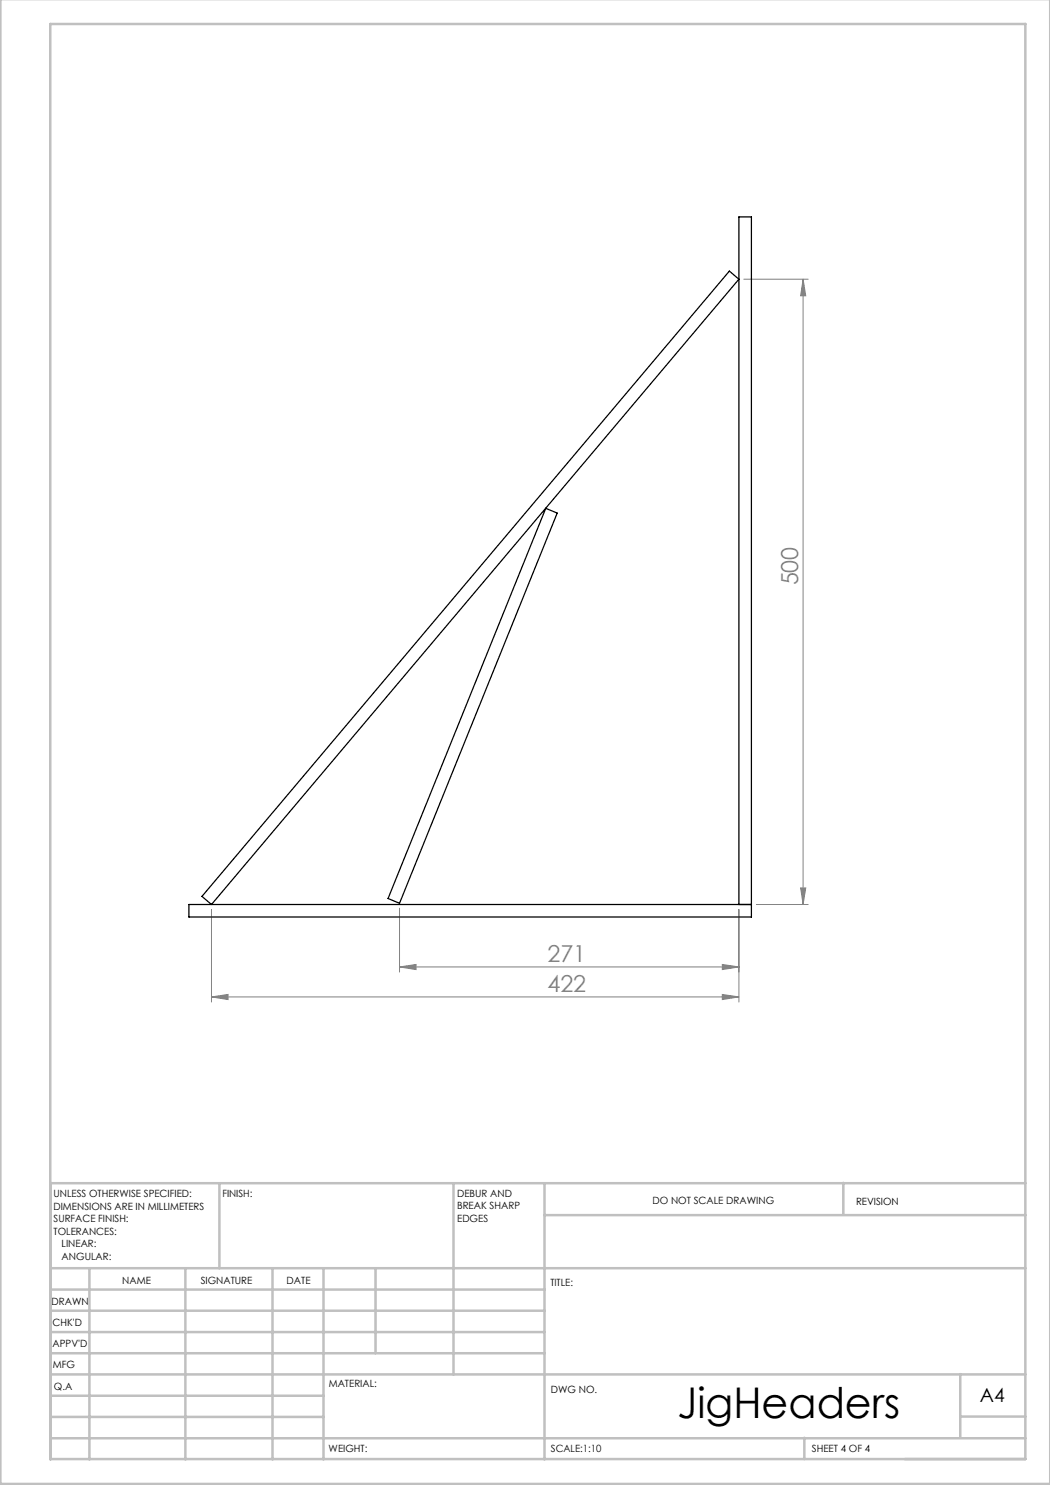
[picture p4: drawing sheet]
<svg xmlns="http://www.w3.org/2000/svg" width="210mm" height="297mm" viewBox="0 0 210 297" stroke-linecap="round" stroke-linejoin="round" font-family="sans-serif">
<g fill="none" stroke="#808080" stroke-width=".2">
<path d="M148.8 55.8h12.8M160.6 55.8l.5 3.4h-1zM160.6 55.8v125.1M160.1 177.6h1l-.5 3.3zM42.3 199.4l3.3-.5v1zM42.3 181.9v18.5M42.3 199.4h105.5M79.9 193.4l3.3-.5v1zM79.9 181.6v12.8M79.9 193.4h67.9M144.5 192.9l3.3 .5-3.3 .5zM144.5 198.9l3.3 .5-3.3 .5z"/>
<path d="M147.8 181.9v18.5M151.3 180.9h10.3"/>
</g>
<g fill="none" stroke="#c0c0c0" stroke-width=".5">
<path d="M.1 -.1v296.9h209.9v-296.9M10.1 4.8h195v287h-195zM43.9 236.6v17M90.7 236.6v38.3M108.9 236.6v55.3M168.7 236.6v6.3M205.1 236.6h-195v55.3M10.1 253.6h195M10.1 257.9h98.8M17.9 253.6v38.3M37.1 253.6v38.3M54.5 253.6v38.3"/>
<path d="M64.7 253.6v38.3M75.1 253.6v17M108.9 243h96.2M10.1 270.6h98.8M10.1 266.4h98.8M10.1 262.1h98.8M10.1 279.1h54.6M10.1 274.9h195M192.1 274.8v12.7M10.1 287.7h195M10.1 283.4h54.6M160.9 287.5v4.3"/>
<path d="M192.1 283.3h13"/>
</g>
<g fill="#808080">
<path d="M144.5 192.9l3.3 .5-3.3 .5zM79.9 193.4l3.3-.5v1zM144.5 198.9l3.3 .5-3.3 .5zM42.3 199.4l3.3-.5v1z"/>
<path d="M160.6 55.8l.5 3.4h-1zM160.1 177.6h1l-.5 3.3z"/>
</g>
<path d="M145.9 54.2l1.9 1.6-105.5 125.1-1.9-1.6zM109.1 101.7l2.3 .9-31.5 78.1-2.3-1zM147.8 180.9v-137.5h2.5v140h-112.5v-2.5h112.5" fill="none" stroke="#000" stroke-width=".25"/>
<text font-size="8.5" x="135.5" y="283.5">JigHeaders</text>
<g font-size="4.7" fill="#808080">
<text x="159.6" y="117.1" transform="rotate(-90 159.6 117.1)">500</text>
<text x="109.5" y="192.4">271</text>
<text x="109.5" y="198.4">422</text>
</g>
<text font-size="3.9" x="196" y="280.4">A4</text>
<g font-size="2">
<text x="10.7" y="239.5">UNLESS OTHERWISE SPECIFIED:</text>
<text x="44.5" y="239.5">FINISH:</text>
<text x="91.4" y="239.4">DEBUR AND</text>
<text x="10.7" y="242">DIMENSIONS ARE IN MILLIMETERS</text>
<text x="10.7" y="244.5">SURFACE FINISH:</text>
<text x="91.4" y="241.9">BREAK SHARP</text>
<text x="91.4" y="244.4">EDGES</text>
<text x="130.5" y="240.8">DO NOT SCALE DRAWING</text>
<text x="171.2" y="241">REVISION</text>
<text x="10.7" y="247">TOLERANCES:</text>
<text x="12.3" y="249.5">LINEAR:</text>
<text x="12.3" y="252">ANGULAR:</text>
<text x="24.4" y="256.9">NAME</text>
<text x="40.1" y="256.8">SIGNATURE</text>
<text x="57.3" y="256.8">DATE</text>
<text x="110.1" y="257.1">TITLE:</text>
<text x="10.3" y="260.9">DRAWN</text>
<text x="10.5" y="269.3">APPV'D</text>
<text x="10.5" y="265.2">CHK'D</text>
<text x="10.6" y="273.6">MFG</text>
<text x="10.8" y="278">Q.A</text>
<text x="65.8" y="277.4">MATERIAL:</text>
<text x="110.2" y="278.5">DWG NO.</text>
<text x="65.7" y="290.4">WEIGHT:</text>
<text x="110.2" y="290.5">SCALE:1:10</text>
<text x="162.4" y="290.4">SHEET 4 OF 4</text>
</g>
</svg>
